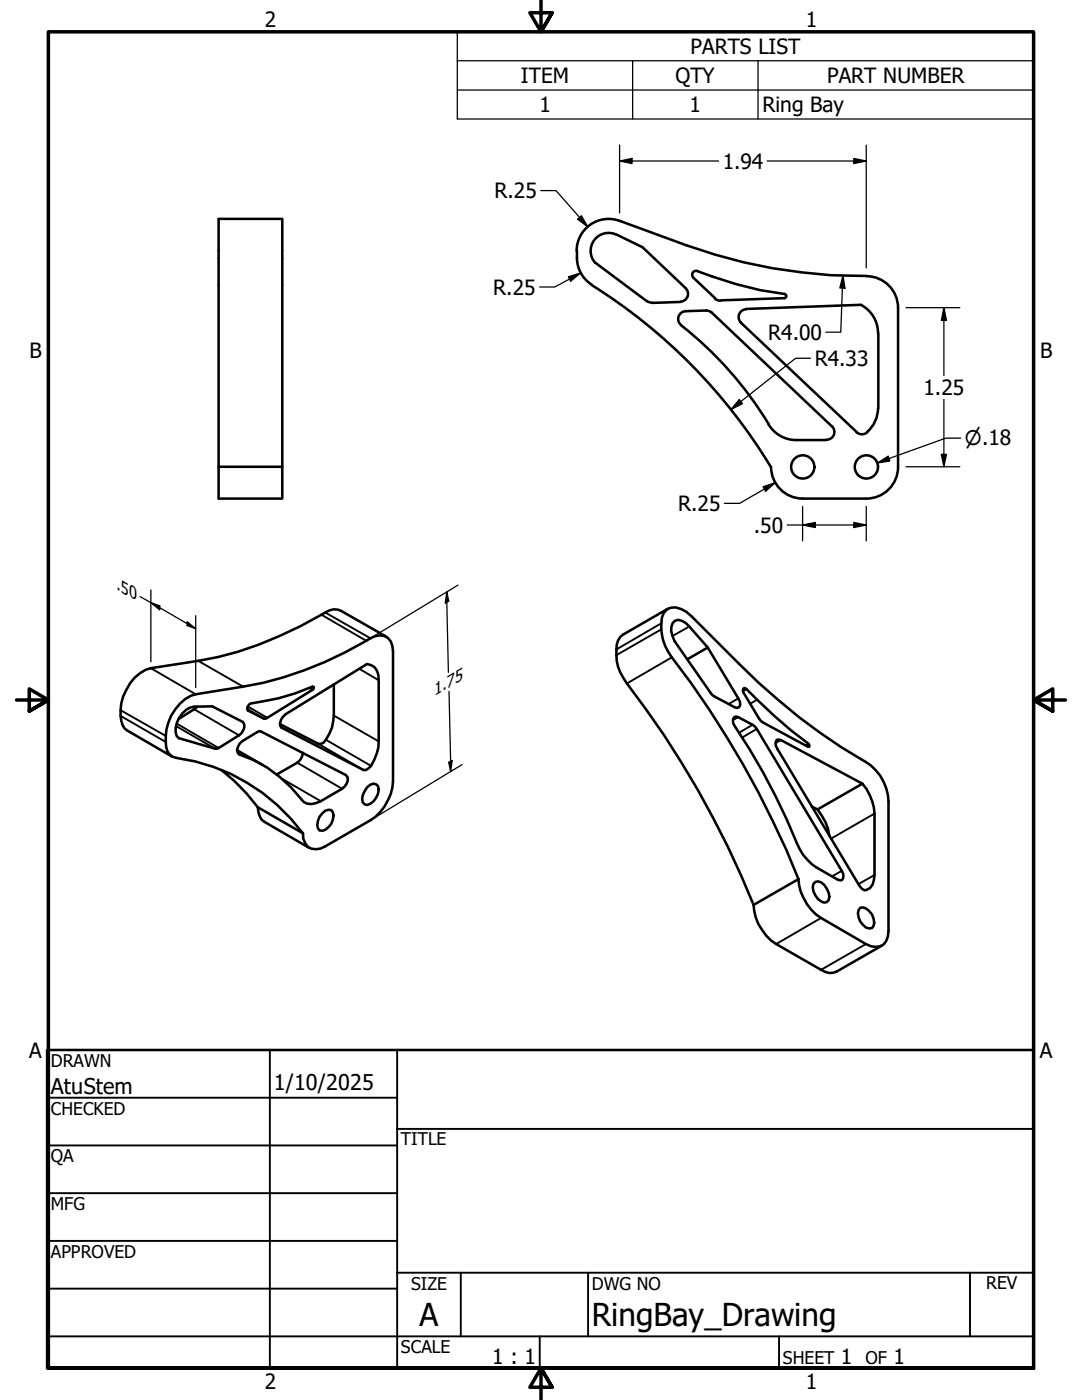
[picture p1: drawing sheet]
<svg xmlns="http://www.w3.org/2000/svg" width="216mm" height="279mm" viewBox="0 0 216 279" stroke-linecap="round" stroke-linejoin="round" font-family="sans-serif">
<!-- layer: Visible (ANSI) -->
<g fill="none" stroke="#000" stroke-width=".51">
<path d="M115.1 50.1a6.4 6.4 0 0 1 8.5-6l13.4 4.9a102 102 0 0 0 35.8 6.1M115.1 50a6.8 6.8 0 0 0 3 6.8M118.1 56.9a110 110 0 0 1 35.7 36.3M118.8 52.5l10.3 7.6M123 46.8l5.2 2.5 8.6 8.2M123 46.8a3.6 3.6 0 0 0-4.4 1.1 3.6 3.6 0 0 0 .2 4.6M136.8 57.5a1.56 1.56 0 0 1 .4 1.7 1.56 1.56 0 0 1-1.4 1M139.1 54.1a72.8 72.8 0 0 0 17.5 4.6M139.2 54.1a.79 .79 0 0 0-1 .3 .79 .79 0 0 0 .2 1l4.3 4.1M142.6 59.6l.6 .3 .6 .1M156.5 59.5l-12.7 .4M156.5 58.7a.41 .41 0 0 1 .4 .4 .41 .41 0 0 1-.4 .4"/>
<path d="M172.9 55.1a6.3 6.3 0 0 1 6.3 6.3M129.1 60.1l1 .3M135.8 60.3l-5.7 .2M136.8 62.1a1.56 1.56 0 0 0-1.4 1.1 1.56 1.56 0 0 0 .5 1.7 74.3 74.3 0 0 1 17.5 19.8M140.8 62l-4 .1M140.9 62l.6 .1 .5 .3M142 62.4l24 22.7M147.8 64.4l23.1 21.8M148.9 61.7a1.56 1.56 0 0 0-1.4 1 1.56 1.56 0 0 0 .4 1.7M171.8 60.9a6.3 6.3 0 0 1 3.4 5.6M171.8 60.8l-23 .9M175.3 66.5v15"/>
<path d="M179.2 61.4v31.8M43.6 93.2h12.7v-49.5h-12.7v55.8h12.7v-6.3M153.3 84.7a6.4 6.4 0 0 0 5.5 3.1h6.1M153.9 93.2a6.3 6.3 0 0 0 6.3 6.3M160.1 99.5h12.7M166 85.1a1.56 1.56 0 0 1 .4 1.7 1.56 1.56 0 0 1-1.5 1M170.9 86.2a1.62 1.62 0 0 0 2.1 .1M175.2 81.4a6.3 6.3 0 0 1-2.2 4.8M179.2 93.2a6.3 6.3 0 0 1-6.3 6.3M66.6 136.6v6.2a8.4 8.4 0 0 1-2 5.4l-.6 .3h-.4l-7.7-4M77.1 127.1l-9-5.2a2.96 2.96 0 0 0-3.2 .3 80.1 80.1 0 0 1-21.4 8.9l-3.9 .8-9.5 1.4a7.5 7.5 0 0 0-4.9 4.4 8.9 8.9 0 0 0-.8 7l.4 .7 .6 .4 9 5.2M133.1 121.6a3.4 3.4 0 0 1 3.9 .5l10.4 10.4a125.4 125.4 0 0 0 26.4 20.3 9.9 9.9 0 0 1 3.5 7.1v25.9a2.99 2.99 0 0 1-1.7 3l-.8 .2-1-.2-1-.4-9-5.2a9.9 9.9 0 0 1-4.5-7.7 186.6 186.6 0 0 0-25.3-44.3 10.1 10.1 0 0 1-1.9-7.9l.4-1z"/>
<path d="M133.3 121.5l-9 5.2a3.2 3.2 0 0 0-1.3 2.9 9.3 9.3 0 0 0 2.1 6.8 187.9 187.9 0 0 1 25.3 44.2M141.2 129.2l-3.7-4.2-.7-.7-.8-.4a1.37 1.37 0 0 0-2 1.1l-.1 .9 .7 2 7.6 10.8 4.4 2.5 .5 .1 .4-.2 .2-.4-.1-.7-.3-.6-6.1-10.2-4 2.4M148.3 137.4l.3-.1 .4 .2a97.9 97.9 0 0 0 12.3 10.9l.2 .6h-.3l-9.4-5.1-3.4-5.6-.2-.5zM35.9 140.4l1.1-.9 1-.6 1.1-.3 9.4-1.6a72.2 72.2 0 0 0 25.4-9.6 2.85 2.85 0 0 1 4.1 .6l.3 .9 .1 1.1v26a10.2 10.2 0 0 1-4.5 7.7l-9 5.2a2.73 2.73 0 0 1-3.1 .3 2.73 2.73 0 0 1-1.3-2.9 38.1 38.1 0 0 0-25.3-15 2.68 2.68 0 0 1-2.1-3.2 10 10 0 0 1 2.8-7.7zM36.4 142.4l.7-.7 .8-.5 .8-.2h3.7l6.1 3.1a1.79 1.79 0 0 1-.8 2.6l-4.4 2.7h-.4l-7.2-2.1-.5-.4a4.4 4.4 0 0 1 1.2-4.5zM39.3 141l-.2 .4-3.5 2.1M44.2 153.7l2.6 2.2 2.4 2.5 2.2 2.7M47.3 149.7l5.1 3M47.9 148.3l3.4-2.2 .4-.2 .4 .1 16.9 8.7a1.57 1.57 0 0 1-.2 2.3l-.5 .4-4.3 2.5a3.2 3.2 0 0 1-3.4 .2 27.3 27.3 0 0 0-12.8-9.5 1.46 1.46 0 0 1 .1-2.3zM49.7 140.6l.3-.2a43.9 43.9 0 0 0 12.4-3.4l.2 .1v.3l-.2 .3-9.4 5.7h-.4l-3.1-1.6-.2-.3 .1-.5zM56.5 143.1l.5-.5 16.2-10.1a2.39 2.39 0 0 1 2.3 2.2l.1 13.3a8.4 8.4 0 0 1-2.1 5.4l-.5 .3h-.5l-16.3-8.5a1.57 1.57 0 0 1 .3-2.1zM60.5 150.2a2.77 2.77 0 0 1-1.2 2l-4.1 2.4"/>
<path d="M73.3 157.1l.6-.5 .6-.2 .6 .1a1.93 1.93 0 0 1 0 2.7l-.6 .7-.6 .5-.6 .3-.5-.2a1.96 1.96 0 0 1 0-2.6zM146.4 143.2l.4-.2 .5 .1 2.9 1.6 .8 .8 17 28.3 .3 .6v.7l-.2 .5-.4 .1-.5-.1-4.3-2.5a10.6 10.6 0 0 1-3.9-4.8 135 135 0 0 0-12.7-24l-.1-.6zM172.1 156.4a10.4 10.4 0 0 1 2.4 6v12.2a2.82 2.82 0 0 1-1.6 3l-.4 .1-.6-.4-.5-.6-16.3-27.2-.3-.7-.1-.6 .2-.5 .4-.1 .5 .1 16.3 8.7-9 5.1-1.1-.5M51.4 161.1a3.5 3.5 0 0 0 1.4 2.9l8.9 5.2M51.4 161.1l9.1 5.2M64.3 162.3l.6-.5 .6-.2 .6 .1a2.25 2.25 0 0 1 0 2.7 2.16 2.16 0 0 1-2.3 1.3 2.25 2.25 0 0 1 0-2.7zM159.3 175.5l-8.9 5.1M162.3 176.4l.4-.4a1.88 1.88 0 0 1 2.3 1.4 1.96 1.96 0 0 1 0 2.6l-.5 .1a3.3 3.3 0 0 1-2.2-3.7zM163.1 161.5a10.2 10.2 0 0 1 2.4 5.3M150.4 180.6a9.7 9.7 0 0 0 4.5 7.8l8.9 5.1a2.96 2.96 0 0 0 3.2 .4l9-5.2M171.6 181.2a2.16 2.16 0 0 1 2.4 1.3 2.25 2.25 0 0 1 0 2.7l-.6 .1a3.1 3.1 0 0 1-2.1-3.7z"/>
<circle cx="160.2" cy="93.2" r="2.32"/>
<circle cx="172.9" cy="93.2" r="2.32"/>
</g>
<!-- layer: Visible Narrow (ANSI) -->
<g fill="none" stroke="#000" stroke-width=".38">
<path d="M30.1 133.3l9 5.3M39.6 131.9l8.9 5.1M61.7 137.3l.7 .4M64.1 122.7l9 5.2M64.9 122.2l9 5.2M71.7 133.5l3.9 2.3M132 125.6l-9 5.1M132 124.4l-9 5.2M134 131.2l-8.9 5.2M137.5 125l-3.3 1.9M147.3 139.4l-1.9 1.1M149 137.5l-.7 .4"/>
<path d="M151.1 139.6l-1.4 .9M24.1 142.9l9 5.2M24.1 141.7l9 5.2M35.1 144.9l7.8 4.5M35.2 144.4l8.4 4.9M38.7 141.5l9 5.2M47.6 150.4l.2 .2M49.3 141.5l3.3 1.9M49.4 141l3.9 2.3M56.1 145.2h.1M56.3 155.4l7.7 4.5M59.3 152.2l9 5.2"/>
<path d="M63.6 148.5l8.9 5.2M65 147.6l9 5.2M66.6 142.8l9 5.2M147.3 143.1l-1.1 .6M150.2 144.7l-2.8 1.5M151 145.5l-2.9 1.7M155.8 147.7l-1.1 .6M161.3 148.4l-.6 .3M168 173.8l-1.9 1.1M174.5 174.6l-3.2 1.9M174.5 162.4l-8.7 5M163.8 183.2l-8.9 5.2"/>
<path d="M172.8 188.4l-9 5.1"/>
</g>
<circle cx="49.5" cy="141.8" r=".19" fill="#000"/>
<!-- layer: Symbol (ANSI) -->
<path d="M91.2 12.1v-5.7h115v5.7M91.2 12.1h115v5.9M91.2 12.1v11.6h115v-5.7M91.2 18h115M126.2 12.1v11.6M151.3 12.1v11.6" fill="none" stroke="#000" stroke-width=".25"/>
<!-- layer: Border (ANSI) -->
<path d="M107.9 0v6.4l-2.2-3.9h4.5l-2.3 3.9 2.3-3.9M3.3 139.7h6.4l-3.9-2.2v4.4l3.9-2.2-3.9 2.2M212.6 139.7h-6.4l3.9-2.2v4.4l-3.9-2.2 3.9 2.2M9.7 273v-266.6h196.5v266.6h-196.5h196.5M110.2 276.9l-2.3-3.9 2.3 3.9h-4.5l2.2-3.9v6.4" fill="none" stroke="#000" stroke-width=".7"/>
<!-- layer: Title (ANSI) -->
<g fill="none" stroke="#000" stroke-width=".38">
<path d="M9.4 219.1h69.8M53.8 209.5v63.5M79.2 209.5v63.5M9.4 228.6h69.8M9.4 238.1h69.8M79.2 225.3h127M9.4 247.6h69.8M9.4 257.2h69.8M79.2 254h127M91.9 254v12.7M117.3 254v12.7M193.5 254v12.7"/>
<path d="M9.4 266.7h196.8M107.7 266.7v6.3M155.4 266.7v6.3"/>
</g>
<path d="M9.4 209.5h196.8v63.5h-196.8z" fill="none" stroke="#000" stroke-width=".51"/>
<!-- layer: Dimension (ANSI) -->
<g fill="none" stroke="#000" stroke-width=".25">
<path d="M107.9 38h3l6.4 7.3M123.6 32.1l2.5-.5v1zM123.6 32.1h19.8M123.6 29v13.5M153.1 32.1h19.7M170.4 31.6l2.4 .5-2.4 .5zM172.8 29v24.5M113.4 55.2l2.4-.7-1.9 1.6zM115.3 43.8l.7-.7 1.3 2.2zM115.8 54.5l-5.1 2.8h-3M168.2 55l.4 2.5h-1zM168.2 55l-.4 11.3h-3"/>
<path d="M147.5 79.8l.6 .8-2.2 1.1zM161.7 71.5h-3l-12.8 10.2M180.8 61.4h10.7M188.3 61.4l.5 2.5h-1zM188.3 61.4v13.5M188.3 79.7v13.5M152.3 97.2l2.4-.9-1.9 1.7zM154.7 96.3l-7.1 4.2h-3.1M175.1 92.4l2.1-1.3 .3 .9zM180.8 93.2h10.7M187.8 90.7h1l-.5 2.5zM191.7 87.4h-3l-13.6 5"/>
<path d="M27.9 119.1l11.2 6.4M30.1 117.7v14.4M89.2 118.1l.3 1.9-.7 .4zM89.2 118.1l.3 16.1M91.4 116.8l-17.2 10.4M157.1 104.8h15.7M160.1 104.8l2.6-.5v1zM160.1 101.1v6.8M170.4 104.3l2.4 .5-2.4 .5zM172.8 101.1v6.8M30.1 120.3l1.8 .6v.8zM37.3 124.1l1.8 1.4-1.8-.7z"/>
<path d="M39.1 122.9v14.3M89.6 138l.3 16M89.5 152.1l.7-.3-.3 2.2zM92.2 152.6l-17.1 10.4"/>
</g>
<g fill="#000">
<path d="M123.6 32.1l2.5-.5v1zM170.4 31.6l2.4 .5-2.4 .5zM113.4 55.2l2.4-.7-1.9 1.6zM115.3 43.8l.7-.7 1.3 2.2zM168.2 55l.4 2.5h-1zM147.5 79.8l.6 .8-2.2 1.1zM188.3 61.4l.5 2.5h-1zM152.3 97.2l2.4-.9-1.9 1.7zM175.1 92.4l2.1-1.3 .3 .9zM187.8 90.7h1l-.5 2.5zM89.2 118.1l.3 1.9-.7 .4zM160.1 104.8l2.6-.5v1z"/>
<path d="M170.4 104.3l2.4 .5-2.4 .5zM30.1 120.3l1.8 .6v.8zM37.3 124.1l1.8 1.4-1.8-.7zM89.5 152.1l.7-.3-.3 2.2z"/>
</g>
<g font-size="6.3">
<text x="83.7" y="264.5">A</text>
<text x="118.1" y="264.7">RingBay_Drawing</text>
</g>
<g font-size="4.3">
<text x="10.2" y="218.2">AtuStem</text>
<text x="54.6" y="217.6">1/10/2025</text>
</g>
<g font-size="4.2">
<text x="52.8" y="5.3">2</text>
<text x="160.8" y="5.3">1</text>
<text x="137.8" y="10.8">PARTS LIST</text>
<text x="103.9" y="16.6">ITEM</text>
<text x="134.8" y="16.6">QTY</text>
<text x="165" y="16.6">PART NUMBER</text>
<text x="107.6" y="22.4">1</text>
<text x="137.6" y="22.4">1</text>
<text x="152.1" y="22.4">Ring Bay</text>
<text x="144.2" y="33.7">1.94</text>
<text x="98.7" y="39.6">R.25</text>
<text x="98.4" y="58.8">R.25</text>
<text x="5.9" y="71.4">B</text>
<text x="153.3" y="67.8">R4.00</text>
<text x="207.6" y="71.4">B</text>
<text x="162.6" y="73">R4.33</text>
<text x="184.3" y="78.8">1.25</text>
<text x="135.3" y="102">R.25</text>
<text x="150.4" y="106.3">.50</text>
<text x="5.8" y="211.1">A</text>
<text x="207.5" y="211.1">A</text>
<text x="98.2" y="272.3">1 : 1</text>
<text x="167.8" y="272.2">1</text>
<text x="178.3" y="272.2">1</text>
<text x="52.8" y="277.1">2</text>
<text x="160.8" y="277.1">1</text>
</g>
<text font-size="3.9" x="192.5" y="88.9">⌀.18</text>
<g font-size="3.5">
<text x="10.2" y="212.9">DRAWN</text>
<text x="10.2" y="222.4">CHECKED</text>
<text x="10.2" y="232">QA</text>
<text x="80" y="228.6">TITLE</text>
<text x="10.2" y="241.5">MFG</text>
<text x="10.2" y="251">APPROVED</text>
<text x="82" y="257.4">SIZE</text>
<text x="118.1" y="257.4">DWG NO</text>
<text x="196.8" y="257.3">REV</text>
<text x="80" y="270.1">SCALE</text>
<text x="156.2" y="272.2">SHEET</text>
<text x="172.7" y="272.2">OF</text>
</g>
<g font-size="3.4">
<text x="23.2" y="117.6" transform="rotate(30 23.2 117.6)">.50</text>
<text x="86.7" y="138.9" transform="rotate(-30 86.7 138.9)">1.75</text>
</g>
</svg>
